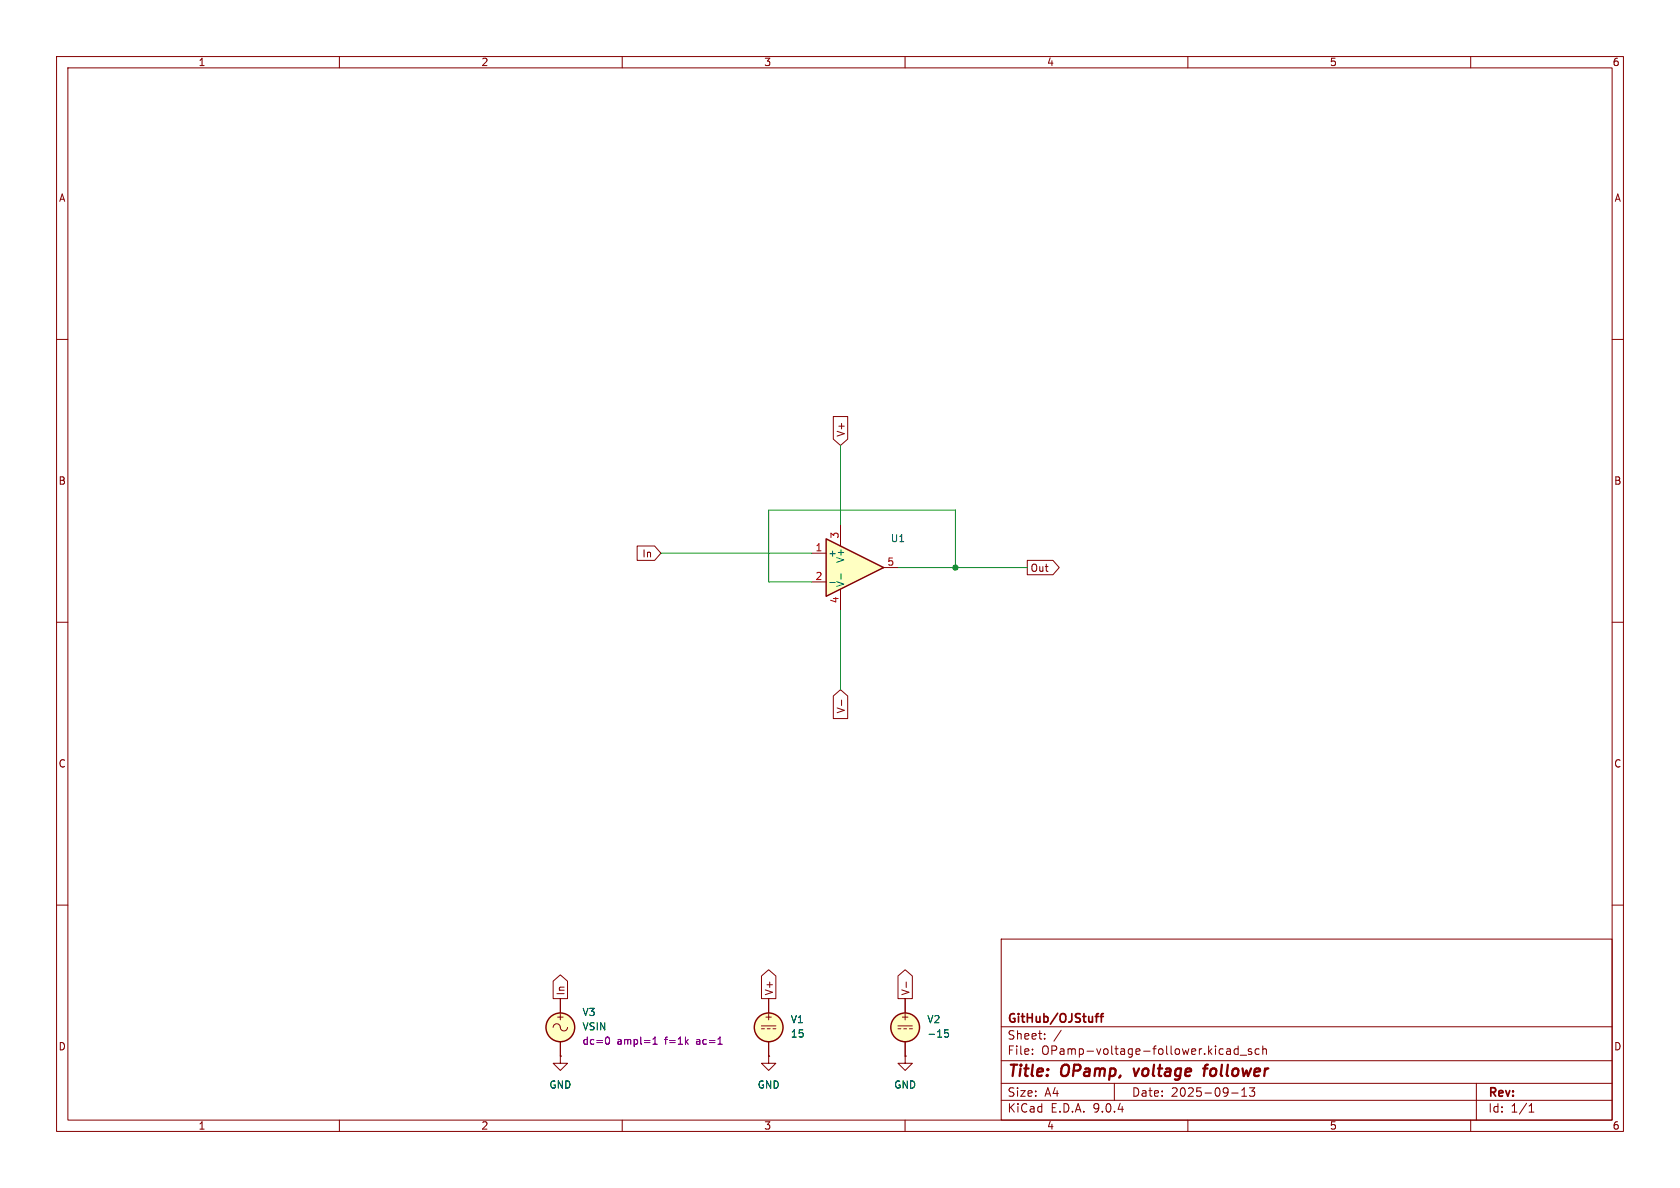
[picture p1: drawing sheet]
<svg xmlns="http://www.w3.org/2000/svg" width="297mm" height="210mm" viewBox="0 0 297 210" stroke-linecap="round" stroke-linejoin="round" font-family="sans-serif">
<g fill="none" stroke="#840000" stroke-width=".18">
<path d="M10 10h277v190h-277zM12 12h273v186h-273zM60 10v2M110 10v2M160 10v2M210 10v2M260 10v2M10 60h2M285 60h2M10 110h2M285 110h2M10 160h2"/>
<path d="M99.1 176.5v2.6M177 166h108v32h-108zM285 160h2M60 198v2M97.8 181.6a.67 .67 0 0 1 .8-.6 .67 .67 0 0 1 .5 .8 .64 .64 0 0 0 .7 .4 .64 .64 0 0 0 .5-.6M99.1 186.7v1.3h1.2l-1.2 1.2-1.3-1.2h1.3M99.1 186.7h.1M99.1 184.2v2.5M110 198v2M160 198v2M177 194.5h108M177 191.5h108"/>
<path d="M177 187.5h108M177 181.5h108M182.5 186.3v.1M182.5 185.5v.1M184.7 183.6v.1M184.7 182.8v.1M187.6 182.1l-1.3 2M197 191.5v3M210 198v2M216.9 185.5h.6v.9M216.9 186.3h.6M217.5 185.8l-.6 .1"/>
<path d="M217.7 193.2h1.2M218.9 185.5l-.4-.1-.3 .3v.4l.1 .2h.6M218.9 184.9v1.5M219.2 186.5h1.2M219.5 193.8h.9M219.5 192.7l.5-.4v1.5M220.9 192.3h.9l-.5 .6 .4 .1v.7l-.2 .1h-.4l-.2-.1M221.2 185.5l-.3-.1-.2 .2v.2l.5 .2v.3h-.5M222.6 185.5l-.4-.1-.3 .3v.4l.1 .2h.6M223.2 185.5l.3-.1 .3 .1 .1 .9M223.2 184.9v1.5M260 198v2"/>
<path d="M261 191.5v6.5M270.3 196.6h.9M270.3 195.5l.4-.4v1.5"/>
</g>
<path d="M200.4 188.9l.3 1.3M212.7 188.9h.8M213.6 188.2l-.4 .1-.2 .2-.2 1.7" fill="none" stroke="#840000" stroke-width=".4"/>
<path d="M193.6 179.7h.6M194.2 179.2l-.4 .2v1.3M194.5 179.7h.6M195.1 179.2l-.4 .2v1.3" fill="none" stroke="#840000" stroke-width=".3"/>
<circle cx="99.1" cy="181.6" r="2.54" fill="#ffffc2" stroke="#ffffc2" stroke-width=".18"/>
<circle cx="99.1" cy="181.6" r="2.54" fill="none" stroke="#840000" stroke-width=".25"/>
<path d="M107.2 183.4l.1-.1a.68 .68 0 0 1 .5 .7 .68 .68 0 0 1-.5 .6l-.1-.1M115.4 184.6h.8M115.4 183.7l.4-.4v1.3M126.9 184.6h.8" fill="none" stroke="#840084" stroke-width=".18"/>
<path d="M146 95.3l10.2 5-10.2 5.1z" fill="#ffffc2"/>
<g fill="none" stroke="#840000" stroke-width=".25">
<path d="M146 95.3l10.2 5-10.2 5.1z"/>
<circle cx="135.9" cy="181.6" r="2.54"/>
<circle cx="160" cy="181.6" r="2.54"/>
</g>
<g fill="none" stroke="#840000" stroke-width=".18">
<path d="M147.3 73.6h2.6v4l-1.3 1.1-1.3-1.1zM112.6 96.5h3.1l1.1 1.3-1.1 1.3h-3.1zM143.5 97.8h2.5M148.6 92.7v3.8M181.6 99.1h4.5l1.2 1.2-1.2 1.3h-4.5zM143.5 102.9h2.5M148.6 104.1v3.9M156.2 100.3h2.5M147.3 123l1.3-1.1 1.3 1.1v4h-2.6zM148.8 123.8v.9M97.8 173.4l1.3-1.1 1.2 1.1v3.1h-2.5zM99.1 176.5v2.6"/>
<path d="M134.6 172.5l1.3-1.1 1.3 1.1v4h-2.6zM135.9 176.5v2.6M158.7 172.5l1.3-1.1 1.3 1.1v4h-2.6zM160 176.5v2.6M160.2 173.6v1M99.1 186.7h.1M99.1 184.2v2.5M134.6 181.4h2.6M134.6 181.9h.5M135.6 181.9h.5M135.9 186.7v1.3h1.3l-1.3 1.2-1.3-1.2h1.3M135.9 186.7h.1"/>
<path d="M135.9 184.2v2.5M136.7 181.9h.5M158.7 181.4h2.6M158.7 181.9h.6M159.8 181.9h.5M160 186.7v1.3h1.3l-1.3 1.2-1.3-1.2h1.3M160 186.7h.1M160 184.2v2.5M160.8 181.9h.5"/>
</g>
<path d="M146.7 103h1M148.7 101.4v1M167.6 182.1h-.6v.6l.1-.2 .5 .1 .1 .2-.1 .4-.2 .1-.4-.1" fill="none" stroke="#006464" stroke-width=".18"/>
<g fill="#ffffc2" stroke="#ffffc2" stroke-width=".18">
<circle cx="135.9" cy="181.6" r="2.54"/>
<circle cx="160" cy="181.6" r="2.54"/>
</g>
<path d="M148.6 78.7v14M116.8 97.8h26.7M148.6 108v13.9M158.7 100.3h22.9M168.9 100.3v-10.1h-33v12.7h7.6" fill="none" stroke="#009600" stroke-width=".18"/>
<path d="M107.2 183.4l.1-.1a.68 .68 0 0 1 .5 .7 .68 .68 0 0 1-.5 .6l-.1-.1M115.4 184.6h.8M115.4 183.7l.4-.4v1.3M126.9 184.6h.8" fill="none" stroke="#840084" stroke-width=".18"/>
<circle cx="168.9" cy="100.3" r=".46" fill="#009600" stroke="#009600" stroke-width=".18"/>
<g font-size="2.8" fill="#840000">
<text x="178" y="190.9">Title:</text>
<text x="187.7" y="190.9">OPamp,</text>
<text x="201.3" y="190.9">voltage</text>
<text x="214.5" y="190.9">follower</text>
</g>
<g font-size="2.1" fill="#840000">
<text x="178" y="184">Sheet:</text>
<text x="178" y="181.2">GitHub/OJStuff</text>
<text x="178" y="186.7">File:</text>
<text x="184.1" y="186.7">OPamp-voltage-follower.kicad_sch</text>
<text x="178" y="196.9">KiCad</text>
<text x="178" y="194.1">Size:</text>
<text x="184.7" y="194.1">A4</text>
<text x="185.7" y="196.9">E.D.A.</text>
<text x="193.3" y="196.9">9.0.4</text>
<text x="200" y="194.1">Date:</text>
<text x="207" y="194.1">2025-09-13</text>
<text x="263" y="194.3">Rev:</text>
<text x="263" y="196.9">Id:</text>
<text x="267.1" y="196.9">1/1</text>
</g>
<g font-size="1.8" fill="#840000">
<text x="35" y="11.9">1</text>
<text x="85" y="11.9">2</text>
<text x="135" y="11.9">3</text>
<text x="185" y="11.9">4</text>
<text x="235" y="11.9">5</text>
<text x="285" y="11.9">6</text>
<text x="10.3" y="35.9">A</text>
<text x="285.3" y="35.9">A</text>
<text x="149.5" y="77.3" transform="rotate(-90 149.5 77.3)">V+</text>
<text x="10.3" y="85.9">B</text>
<text x="285.3" y="85.9">B</text>
<text x="113.5" y="98.7">In</text>
<text x="182.1" y="101.3">Out</text>
<text x="149.5" y="126.2" transform="rotate(-90 149.5 126.2)">V-</text>
<text x="10.3" y="135.9">C</text>
<text x="285.3" y="135.9">C</text>
<text x="100" y="176.1" transform="rotate(-90 100 176.1)">In</text>
<text x="136.8" y="176.1" transform="rotate(-90 136.8 176.1)">V+</text>
<text x="161" y="176.1" transform="rotate(-90 161 176.1)">V-</text>
<text x="10.3" y="185.9">D</text>
<text x="98.2" y="180.6">+</text>
<text x="135" y="180.6">+</text>
<text x="159.1" y="180.6">+</text>
<text x="285.3" y="185.9">D</text>
<text x="35" y="199.9">1</text>
<text x="85" y="199.9">2</text>
<text x="135" y="199.9">3</text>
<text x="185" y="199.9">4</text>
<text x="235" y="199.9">5</text>
<text x="285" y="199.9">6</text>
</g>
<g font-size="1.8" fill="#a90000">
<text x="148.3" y="95.3" transform="rotate(-90 148.3 95.3)">3</text>
<text x="144.1" y="97.5">1</text>
<text x="156.8" y="100.1">5</text>
<text x="144.1" y="102.6">2</text>
<text x="148.3" y="106.8" transform="rotate(-90 148.3 106.8)">4</text>
</g>
<g font-size="1.8" fill="#006464">
<text x="146.3" y="98.7">+</text>
<text x="149.5" y="99.6" transform="rotate(-90 149.5 99.6)">V+</text>
<text x="157.4" y="96">U1</text>
<text x="149.5" y="103.9" transform="rotate(-90 149.5 103.9)">V-</text>
<text x="102.9" y="179.8">V3</text>
<text x="102.9" y="182.3">VSIN</text>
<text x="139.7" y="181.1">V1</text>
<text x="139.7" y="183.6">15</text>
<text x="163.8" y="181.1">V2</text>
<text x="163.8" y="183.6">-15</text>
<text x="97" y="192.6">GND</text>
<text x="133.9" y="192.6">GND</text>
<text x="158" y="192.6">GND</text>
</g>
<g font-size="1.8" fill="#840084">
<text x="102.9" y="184.9">dc=0</text>
<text x="109.1" y="184.9">ampl=1</text>
<text x="117.7" y="184.9">f=1k</text>
<text x="123.4" y="184.9">ac=1</text>
</g>
</svg>
